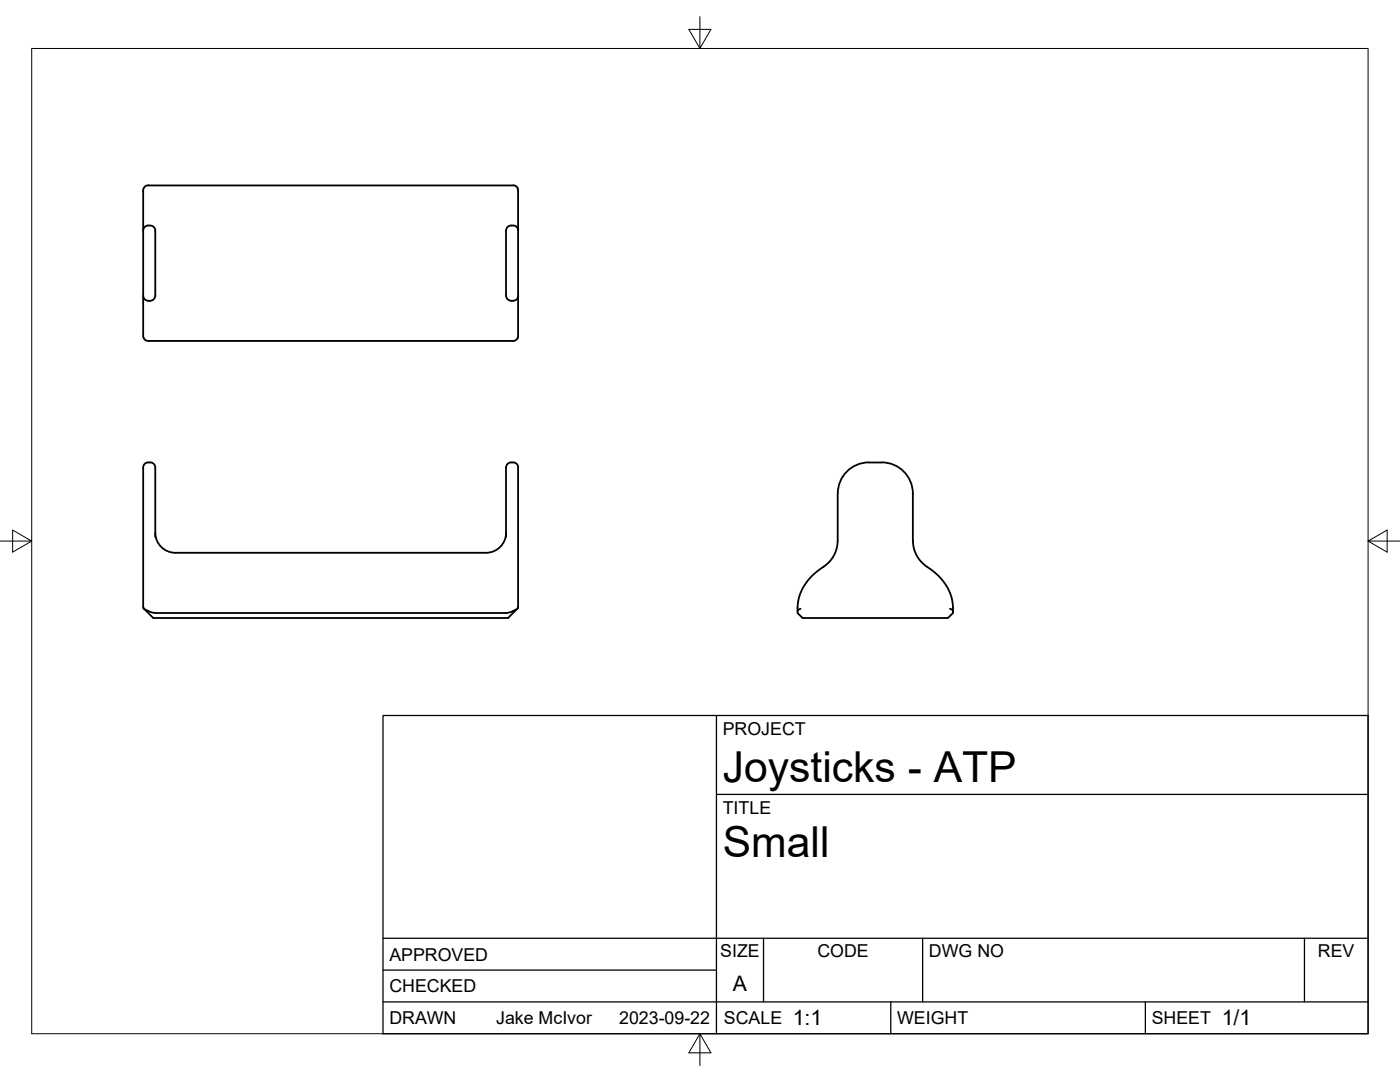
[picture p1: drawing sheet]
<svg xmlns="http://www.w3.org/2000/svg" width="279mm" height="216mm" viewBox="0 0 279 216" stroke-linecap="round" stroke-linejoin="round" font-family="sans-serif">
<!-- layer: Visible -->
<g fill="none" stroke="#000" stroke-width=".36">
<path d="M28.7 37.5l-.1 .4v29.4a1.04 1.04 0 0 0 1 .7h72.8M29.6 37h72.8M29.6 37a1.01 1.01 0 0 0-.9 .5M102.4 37a1.01 1.01 0 0 1 .9 .5M103.3 37.5l.1 .4v29.2l-.1 .4M28.6 46a1.25 1.25 0 0 1 1.5-1 1.25 1.25 0 0 1 .9 1.6v11.1a3.1 3.1 0 0 1-.3 2 1.27 1.27 0 0 1-2.1-.7M102 45h.4M102 45a1.13 1.13 0 0 0-1 1.4v11.3a2.92 2.92 0 0 0 .3 2l.7 .3M102.4 45a1.01 1.01 0 0 1 1 1M103.4 59a1.01 1.01 0 0 1-1 1M102 60h.4M103.3 67.5a1.01 1.01 0 0 1-.9 .5"/>
<path d="M28.6 93.3v27.9M29.6 92.3h.4M29.6 92.3a1.01 1.01 0 0 0-1 1M30 92.3a1.01 1.01 0 0 1 1 1M31 93.3v13.8M101 93.3v13.8M102 92.3h.4M102 92.3a1.01 1.01 0 0 0-1 1M102.4 92.3a1.01 1.01 0 0 1 1 1M103.4 93.3v27.9M173.4 92.3h2.6M173.4 92.3a6.2 6.2 0 0 0-6.2 6.2v9.4a6.2 6.2 0 0 1-2.9 5.2"/>
<path d="M176 92.3a6.2 6.2 0 0 1 6.2 6.2v9.4M31 106.3a4 4 0 0 0 4 4h62a4 4 0 0 0 4-4M164.3 113.1a9.9 9.9 0 0 0-5.1 8.2v1l1 1h29l1-1-.1-2.3-.8-2.4-1.3-2a12.3 12.3 0 0 0-3-2.5M182.2 107.9a6.2 6.2 0 0 0 2.9 5.2M28.6 121.2l.1 .2M28.6 121.4l1 .5 1.4 .4M28.7 121.5l1.9 1.8h70.8l1.8-1.8M31 122.3h70M102.4 121.9l-1.4 .4M103.3 121.4l-.9 .5M103.4 121.2l-.1 .2M159.8 121.5l-.5 .2-.1 .2"/>
<path d="M189.6 121.5l.4 .2 .2 .2"/>
</g>
<!-- layer: Border -->
<path d="M6.3 9.7h266.7v196.6h-266.7zM139.7 3.3v6.4l2.2-3.8h-4.4l2.2 3.8M0 108h6.3l-3.8-2.2v4.4l3.8-2.2M273 108l3.8 2.2v-4.4l-3.8 2.2h6.4M139.7 206.3l-2.2 3.8h4.4l-2.2-3.8v6.3" fill="none" stroke="#000" stroke-width=".2"/>
<!-- layer: Titleblock -->
<path d="M76.4 142.8h196.6v63.5h-196.6zM143 158.5h130M143 142.8v63.5M76.4 199.9h196.6M76.4 193.6h66.6M76.4 187.2h196.6M152.4 187.2v12.7M177.8 199.9v6.4M184.1 187.2v12.7M228.6 199.9v6.4M260.3 187.2v12.7" fill="none" stroke="#000" stroke-width=".25"/>
<g font-size="8.5">
<text x="144.3" y="156">Joysticks - ATP</text>
<text x="144.3" y="171">Small</text>
</g>
<g font-size="4.3">
<text x="146.3" y="197.7">A</text>
<text x="158.2" y="204.6">1:1</text>
<text x="243.8" y="204.6">1/1</text>
</g>
<g font-size="3.5">
<text x="144.3" y="146.6">PROJECT</text>
<text x="144.3" y="162.3">TITLE</text>
<text x="77.7" y="191.7">APPROVED</text>
<text x="143.7" y="191">SIZE</text>
<text x="163.1" y="191">CODE</text>
<text x="185.4" y="191">DWG NO</text>
<text x="263" y="191">REV</text>
<text x="77.7" y="198">CHECKED</text>
<text x="77.7" y="204.4">DRAWN</text>
<text x="99" y="204.4">Jake McIvor</text>
<text x="123.6" y="204.4">2023-09-22</text>
<text x="144.5" y="204.4">SCALE</text>
<text x="179" y="204.4">WEIGHT</text>
<text x="229.8" y="204.4">SHEET</text>
</g>
</svg>
